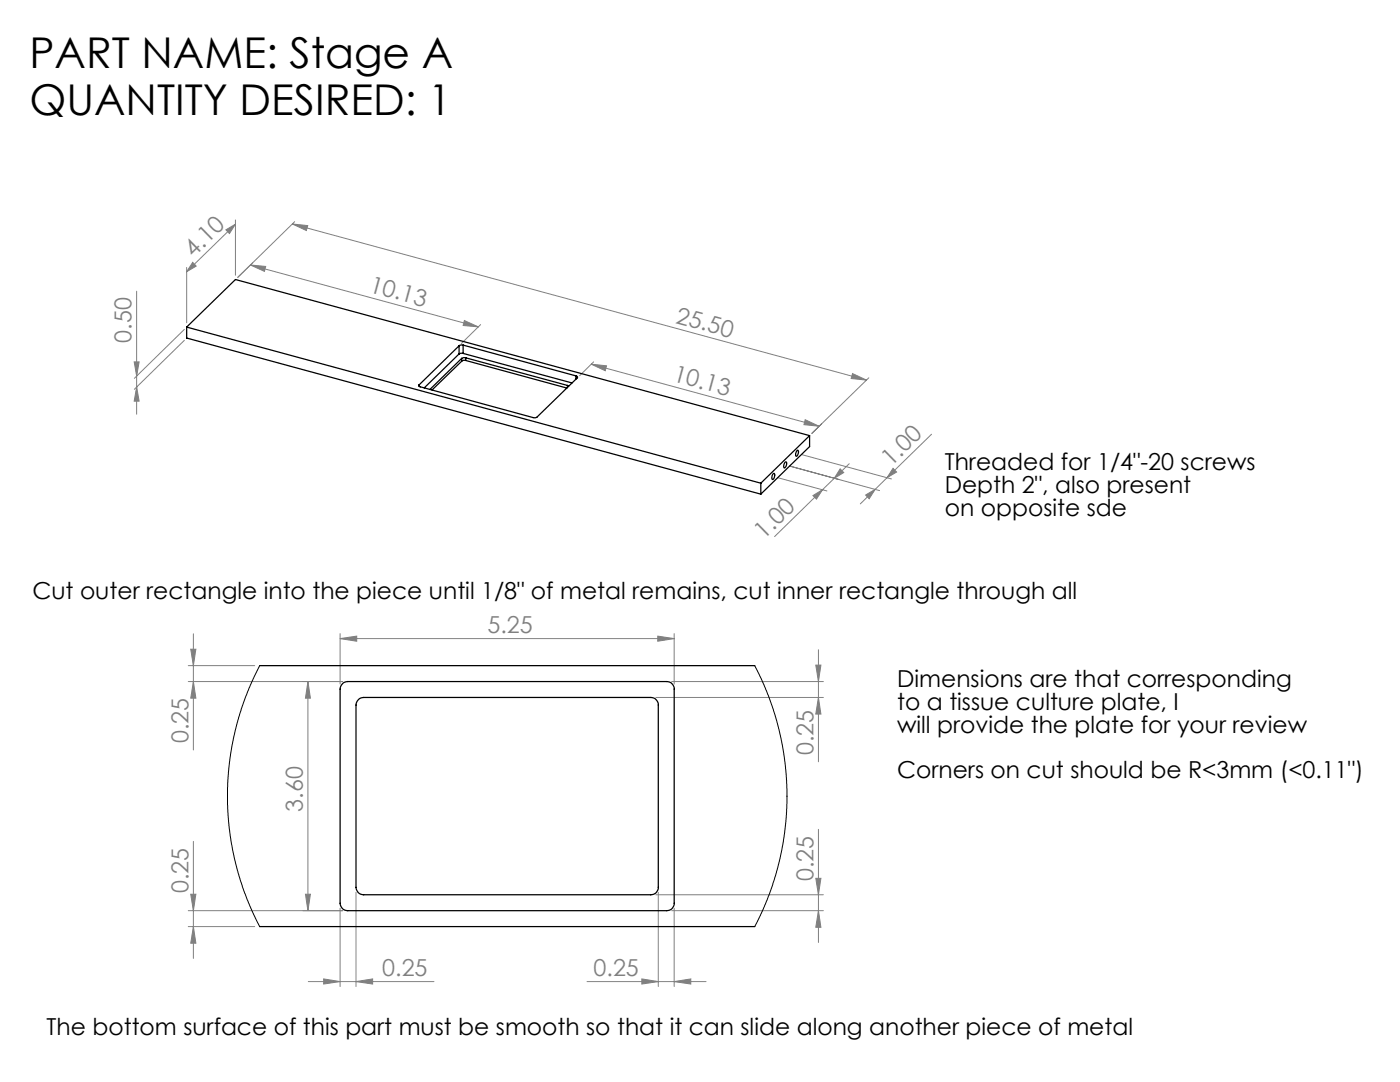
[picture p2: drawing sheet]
<svg xmlns="http://www.w3.org/2000/svg" width="279mm" height="216mm" viewBox="0 0 279 216" stroke-linecap="round" stroke-linejoin="round" font-family="sans-serif">
<g fill="none" stroke="#808080" stroke-width=".2">
<path d="M27.3 58.1v24.6M37.3 53.4v11M38.5 52.4l.7 .7-1.9 1.1zM45.1 45.9l1.9-1.2-1.2 1.9zM47 43.9v11M47 44.7l-9.7 9.5M50 52.9l45.5 12.3M50 52.9l3 .3-.2 1zM58.3 44.7l114.6 31.1M58.3 44.7l3.1 .3-.3 1zM58.8 44.2l-11.4 11.2M26.8 72.2h1l-.5 2.8z"/>
<path d="M27.3 77.2l.5 2.8h-1zM36.8 65.7l-10 9.8M36.8 67.9l-10 9.8M92.7 64l2.8 1.2-3.1-.3zM95.9 64.8l-3.8 3.7M118 72.7l45.5 12.4M118 72.7l3 .3-.2 1zM118.5 72.2l-2.8 2.8M170.1 74.5l2.8 1.3-3-.3zM173.4 75.4l-11.4 11.1 1.9-1.9M155.2 95.3l9.8 2.7M157.6 93l17.9 4.9"/>
<path d="M159.9 90.7l18 4.9M160.7 83.7l2.8 1.4-3.1-.4zM162.2 98.9l1.9-1.2-1.2 1.9zM164.1 97.7l-9.5 9.4M166.5 95.4l-2.4 2.3M167.7 93.6l.7 .7-1.9 1.1zM169.5 92.5l-3 2.9M172.8 98.8l1.9-1.2-1.2 1.9zM174.7 97.6l-3 2.9M177 95.3l-2.3 2.3M178.2 93.5l.7 .7-1.9 1.1zM185.9 86.6l-8.9 8.7"/>
<path d="M37.6 136h30.8M37.6 132.8h13.2M38.1 129.5h1l-.5 3.3zM38.6 136l.5 3.3h-1zM38.6 126.5v23.1M61.5 136l.4 3.3h-.9zM61.5 136v45.7M67.9 127.4l3.3-.5v1.1zM67.9 126.4v10.1M67.9 127.4h66.6M130.9 139.2h33.4M131.3 126.9l3.2 .5-3.2 .6z"/>
<path d="M134.1 136h30.2M134.5 126.4v10.1M162.8 132.7h1l-.5 3.3zM163.3 129.6v22.4M163.3 139.2l.5 3.3h-1zM38.1 178.4h1l-.5 3.3zM38.6 167.9v23.3M61 178.4h.9l-.4 3.3zM71 178v18.8M130.9 178.5h33.4M131.4 178v18.8M162.8 175.3h1l-.5 3.2z"/>
<path d="M163.3 165.5v22.6M37.6 184.9h13.2M37.6 181.7h30.8M38.6 184.9l.5 3.3h-1zM61.5 195.9h25.1M64.6 195.3l3.3 .6-3.3 .5zM67.9 181.2v15.6M71 195.9l3.4-.6v1.1zM117.2 195.9h23.7M128.1 195.3l3.3 .6-3.3 .5zM134.1 181.7h30.2M134.5 195.9l3.4-.6v1.1z"/>
<path d="M134.5 181.2v15.6M163.3 181.7l.5 3.3h-1z"/>
</g>
<g fill="#808080">
<path d="M92.7 64l2.8 1.2-3.1-.3zM50 52.9l3 .3-.2 1z"/>
<path d="M128.1 195.3l3.3 .6-3.3 .5zM134.5 195.9l3.4-.6v1.1zM67.9 127.4l3.3-.5v1.1zM131.3 126.9l3.2 .5-3.2 .6z"/>
<path d="M38.5 52.4l.7 .7-1.9 1.1zM45.1 45.9l1.9-1.2-1.2 1.9z"/>
<path d="M162.2 98.9l1.9-1.2-1.2 1.9zM167.7 93.6l.7 .7-1.9 1.1zM172.8 98.8l1.9-1.2-1.2 1.9zM178.2 93.5l.7 .7-1.9 1.1z"/>
<path d="M38.6 184.9l.5 3.3h-1zM38.1 178.4h1l-.5 3.3z"/>
<path d="M163.3 139.2l.5 3.3h-1zM162.8 132.7h1l-.5 3.3z"/>
<path d="M26.8 72.2h1l-.5 2.8zM27.3 77.2l.5 2.8h-1zM38.1 129.5h1l-.5 3.3zM38.6 136l.5 3.3h-1zM162.8 175.3h1l-.5 3.2zM163.3 181.7l.5 3.3h-1zM61.5 136l.4 3.3h-.9zM61 178.4h.9l-.4 3.3z"/>
<path d="M118 72.7l3 .3-.2 1zM160.7 83.7l2.8 1.4-3.1-.4zM58.3 44.7l3.1 .3-.3 1zM170.1 74.5l2.8 1.3-3-.3z"/>
<path d="M64.6 195.3l3.3 .6-3.3 .5zM71 195.9l3.4-.6v1.1z"/>
</g>
<g fill="none" stroke="#000" stroke-width=".25">
<path d="M37.3 65.3v2.2l114.5 31.1M37.3 65.3l114.5 31.1M37.3 65.3l9.7-9.5 114.6 31.1M83.6 76.8v.3M91.6 69l-8 7.8M91.6 70.6l-6.9 6.8M91.6 69v1.6M92.1 71.5l-6.3 6.2M92.1 71.5v.6M92.1 72.1l-5.9 5.7M92.4 68.9l-.8 .1M92.4 70.5l-.8 .1"/>
<path d="M92.4 68.9l22.5 6.1M92.4 70.5l21.8 5.9M92.4 68.9v1.6M93 71.4l-.9 .1M93 71.9h-.5l-.4 .2M93 71.4l20.2 5.5M93 71.4v.5M93 71.9l20.1 5.5M113.2 76.9l.3 .1M113.2 76.9v.4M114.9 75a.25 .25 0 0 1 .3 .1 .25 .25 0 0 1 0 .3l-8.1 7.9-.2 .1-23-6.2a.23 .23 0 0 1-.3-.1 .23 .23 0 0 1 0-.3M114.9 75v.7"/>
<path d="M151.8 96.4v2.2M154.4 94.5a.7 .7 0 0 1-.1 1.2 .7 .7 0 0 1 .1-1.2zM156.7 92.2l.1-.1a.82 .82 0 0 1-.3 1.2v-.7zM159.1 89.9a.68 .68 0 0 1-.1 1.1l-.1 .1a.94 .94 0 0 1 .2-1.2zM161.6 86.9v2.2l-9.8 9.5M161.6 86.9l-9.8 9.5M51.8 132.8h98.8M68.3 136.5l.5-.4 .6-.1h63.7a1.51 1.51 0 0 1 1.4 1.5v42.7a1.45 1.45 0 0 1-1.4 1.5h-63.7a1.51 1.51 0 0 1-1.5-1.5v-42.7l.1-.6zM71.5 139.6l.5-.3 .6-.1h57.3a1.51 1.51 0 0 1 1.5 1.5v36.4a1.45 1.45 0 0 1-1.5 1.4h-57.3a1.51 1.51 0 0 1-1.6-1.4v-36.4l.2-.6zM51.8 184.9h98.8"/>
</g>
<path d="M51.8 132.8l-1.6 3.3-1.1 2.8-1.9 5.8-1.2 5.8-.6 6.6v3.5l.3 4.1 1.1 6.6 .9 3.4 1.2 3.6 1.2 3 1.7 3.6M150.6 132.8l2.7 5.9 1.7 5.2 1.4 6.4 .4 3.5 .3 3.6-.3 6.6-.4 3.9-.7 3.4-.9 3.2-1.3 4.1-1.2 2.9-1.7 3.4" fill="none" stroke="#000" stroke-width=".2"/>
<g font-size="8.5">
<text x="5.9" y="13.6">PART NAME: Stage A</text>
<text x="5.9" y="23">QUANTITY DESIRED: 1</text>
</g>
<g font-size="4.7" fill="#808080">
<text x="38.6" y="51.5" transform="rotate(-44 38.6 51.5)">4.10</text>
<text x="73.5" y="58.2" transform="rotate(15 73.5 58.2)">10.13</text>
<text x="134.7" y="64.4" transform="rotate(15 134.7 64.4)">25.50</text>
<text x="26.3" y="68.4" transform="rotate(-90 26.3 68.4)">0.50</text>
<text x="134.1" y="76" transform="rotate(15 134.1 76)">10.13</text>
<text x="177.8" y="93.1" transform="rotate(-44 177.8 93.1)">1.00</text>
<text x="152.5" y="107.7" transform="rotate(-44 152.5 107.7)">1.00</text>
<text x="97.3" y="126.4">5.25</text>
<text x="37.6" y="148.3" transform="rotate(-90 37.6 148.3)">0.25</text>
<text x="162.3" y="150.7" transform="rotate(-90 162.3 150.7)">0.25</text>
<text x="60.5" y="161.9" transform="rotate(-90 60.5 161.9)">3.60</text>
<text x="37.6" y="178.2" transform="rotate(-90 37.6 178.2)">0.25</text>
<text x="162.3" y="175.8" transform="rotate(-90 162.3 175.8)">0.25</text>
<text x="76.3" y="194.8">0.25</text>
<text x="118.5" y="194.8">0.25</text>
</g>
<g font-size="4.7">
<text x="188.5" y="93.9">Threaded for 1/4&quot;-20 screws</text>
<text x="188.5" y="98.4">Depth 2&quot;, also present</text>
<text x="188.5" y="102.9">on opposite sde</text>
<text x="6.5" y="119.6">Cut outer rectangle into the piece until 1/8&quot; of metal remains, cut inner rectangle through all</text>
<text x="179" y="137.1">Dimensions are that corresponding</text>
<text x="179" y="141.7">to a tissue culture plate, I</text>
<text x="179" y="146.2">will provide the plate for your review</text>
<text x="179" y="155.2">Corners on cut should be R&lt;3mm (&lt;0.11&quot;)</text>
<text x="9.3" y="206.5">The bottom surface of this part must be smooth so that it can slide along another piece of metal</text>
</g>
</svg>
